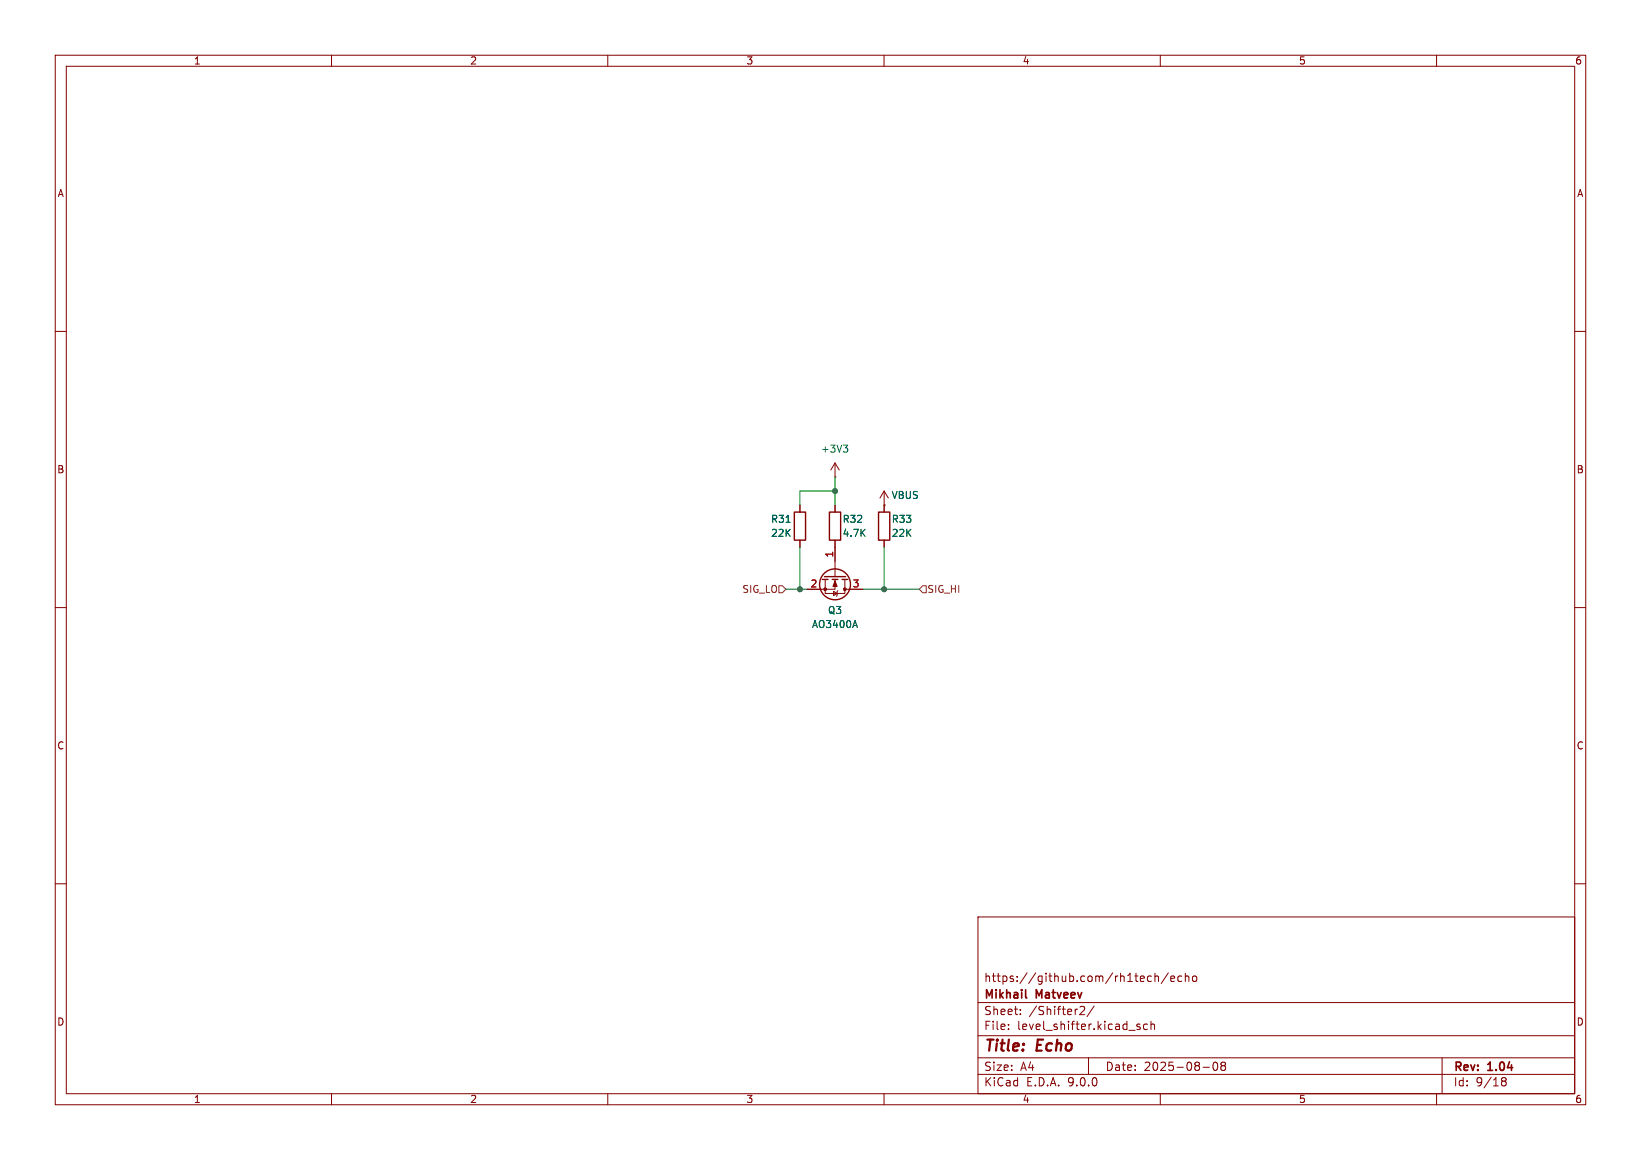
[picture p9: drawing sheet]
<svg xmlns="http://www.w3.org/2000/svg" width="297mm" height="210mm" viewBox="0 0 297 210" stroke-linecap="round" stroke-linejoin="round" font-family="sans-serif">
<g fill="none" stroke="#840000" stroke-width=".18">
<path d="M10 10h277v190h-277zM12 12h273v186h-273zM60 10v2M110 10v2M160 10v2M210 10v2M260 10v2M10 60h2M285 60h2M144.8 91.4v1.3M144.8 97.8v1.3M151.1 86.4h.1"/>
<path d="M151.1 83.8v2.6M151.1 91.4v1.3M151.1 97.8v6.6M151.1 83.8l-.7 1.3M151.1 83.8l.8 1.3M160 91.4h.1M160 88.9v3.8M160 97.8v1.3M160 88.9l-.7 1.3M160 88.9l.8 1.3M10 110h2M149.4 104.9v2.5h3.5v-2.5"/>
<path d="M150.9 107.1l.6 .3-.6 .4zM151.1 104.9v1.8h-5.1M151.6 106.9l-.1 .2v.7l-.1 .2M152.9 106.7h3.3M285 110h2M10 160h2M177 166h108v32h-108zM207.7 177.6l.3 .1 .4-.1M208.4 176.8l-.4-.1-.3 .1M209 176.8l.2-.1 .4 .1 .1 .9M209 176.2v1.5M211.5 176.1l-1.3 2"/>
<path d="M211.9 177.2l.7-.1-.1-.3-.4-.1-.2 .2 .1 .7h.5M213.9 176.8l-.4-.1-.3 .3v.4l.1 .2h.6M214.5 176.8l.2-.1 .4 .1 .1 .9M214.5 176.2v1.5M215.9 176.8l.2-.1 .4 .1 .1 .6-.1 .2-.4 .1-.2-.1zM285 160h2M60 198v2M110 198v2M160 198v2M177 194.5h108M177 191.5h108M177 187.5h108"/>
<path d="M177 181.5h108M182.5 186.3v.1M182.5 185.5v.1M184.7 183.6v.1M184.7 182.8v.1M195.5 182.3l.5-.1 .2 .1 .1 .3-.9 1.1h.9M197 191.5v3M198 182.1l-1.3 2M206.3 185.5l-.3-.1-.3 .2 .1 .2 .5 .2v.3h-.6M207.7 185.5l-.5-.1-.2 .3v.4l.1 .2h.6M208.3 185.5l.2-.1 .4 .1 .1 .9M208.3 184.9v1.5"/>
<path d="M210 198v2M217.7 193.2h1.2M219.7 192.4l.2-.1a.8 .8 0 0 1 .5 .7 .8 .8 0 0 1-.5 .8l-.2-.1-.2-.5zM221.2 192.9l-.2-.2 .2-.4 .5 .1 .1 .2-.3 .3M221.2 192.9l-.2 .3v.5l.2 .1 .5-.1 .1-.2-.1-.4-.2-.2M221.2 192.9h.3M260 198v2M261 191.5v6.5M271.7 195.5l.3 .2M271.7 195.4l.3-.3 .5 .1 .1 .3-.3 .2M272 195.7h.3M272 195.7l-.3 .3"/>
<path d="M272.3 195.7l.3 .3-.1 .5-.5 .1-.3-.3"/>
</g>
<path d="M185.6 180.5l.2 .2" fill="none" stroke="#840000" stroke-width=".3"/>
<g fill="none" stroke="#840000" stroke-width=".25">
<path d="M143.8 92.7h2v5.1h-2zM150.1 92.7h2v5.1h-2zM159 92.7h2v5.1h-2zM148.8 104.9h1.1M149.2 104.4h3.8M150.6 104.9h1M152.4 104.9h1"/>
<circle cx="151.1" cy="105.8" r="2.79"/>
</g>
<path d="M142.3 94.6h.7M152.6 80.6h.8l-.4 .5M153.2 81.1l.2 .2v.3l-.2 .3M154.8 112.3l.4 1.3" fill="none" stroke="#006464" stroke-width=".18"/>
<g fill="#840000" stroke="#840000" stroke-width=".18">
<path d="M151.1 105.2l.4 1h-.8z"/>
<circle cx="152.9" cy="106.7" r=".25"/>
<circle cx="149.4" cy="106.7" r=".25"/>
</g>
<path d="M141 106h.6l.6 .7-.6 .6h-.6zM167 106h.6v1.3h-.6l-.6-.6z" fill="none" stroke="#725600" stroke-width=".18"/>
<path d="M144.8 99.1v7.6M151.1 86.4v5M151.1 88.9h-6.3v2.5M160 99.1v7.6M142.2 106.7h3.8M156.2 106.7h10.2" fill="none" stroke="#009600" stroke-width=".18"/>
<g fill="#009600" stroke="#009600" stroke-width=".18">
<circle cx="160" cy="106.7" r=".46"/>
<circle cx="151.1" cy="88.9" r=".46"/>
<circle cx="144.8" cy="106.7" r=".46"/>
</g>
<g font-size="2.8" fill="#840000">
<text x="178" y="190.9">Title:</text>
<text x="187.7" y="190.9">Echo</text>
</g>
<g font-size="2.1" fill="#840000">
<text x="178" y="178">https://github.com/rh1tech/echo</text>
<text x="178" y="184">Sheet:</text>
<text x="178" y="181.2">Mikhail</text>
<text x="186.2" y="184">/Shifter2/</text>
<text x="187.6" y="181.2">Matveev</text>
<text x="178" y="186.7">File:</text>
<text x="184.1" y="186.7">level_shifter.kicad_sch</text>
<text x="178" y="196.9">KiCad</text>
<text x="178" y="194.1">Size:</text>
<text x="184.7" y="194.1">A4</text>
<text x="185.7" y="196.9">E.D.A.</text>
<text x="193.3" y="196.9">9.0.0</text>
<text x="200" y="194.1">Date:</text>
<text x="207" y="194.1">2025-08-08</text>
<text x="263" y="194.3">Rev:</text>
<text x="263" y="196.9">Id:</text>
<text x="267.1" y="196.9">9/18</text>
<text x="269.4" y="194.3">1.04</text>
</g>
<g font-size="1.8" fill="#840000">
<text x="35" y="11.9">1</text>
<text x="85" y="11.9">2</text>
<text x="135" y="11.9">3</text>
<text x="185" y="11.9">4</text>
<text x="235" y="11.9">5</text>
<text x="285" y="11.9">6</text>
<text x="10.3" y="35.9">A</text>
<text x="285.3" y="35.9">A</text>
<text x="10.3" y="85.9">B</text>
<text x="285.3" y="85.9">B</text>
<text x="10.3" y="135.9">C</text>
<text x="285.3" y="135.9">C</text>
<text x="10.3" y="185.9">D</text>
<text x="285.3" y="185.9">D</text>
<text x="35" y="199.9">1</text>
<text x="85" y="199.9">2</text>
<text x="135" y="199.9">3</text>
<text x="185" y="199.9">4</text>
<text x="235" y="199.9">5</text>
<text x="285" y="199.9">6</text>
</g>
<g font-size="1.8" fill="#006464">
<text x="148.5" y="82.1">+3V3</text>
<text x="139.5" y="94.8">R31</text>
<text x="152.4" y="94.8">R32</text>
<text x="161.3" y="90.5">VBUS</text>
<text x="161.3" y="94.8">R33</text>
<text x="139.5" y="97.4">22K</text>
<text x="152.4" y="97.4">4.7K</text>
<text x="161.3" y="97.4">22K</text>
<text x="146.9" y="113.9">AO3400A</text>
<text x="149.8" y="111.4">Q3</text>
</g>
<g font-size="1.8" fill="#a90000">
<text x="150.9" y="101" transform="rotate(-90 150.9 101)">1</text>
<text x="146.6" y="106.4">2</text>
<text x="154.2" y="106.4">3</text>
</g>
<g font-size="1.8" fill="#725600">
<text x="134.3" y="107.5">SIG_LO</text>
<text x="167.7" y="107.5">SIG_HI</text>
</g>
</svg>
